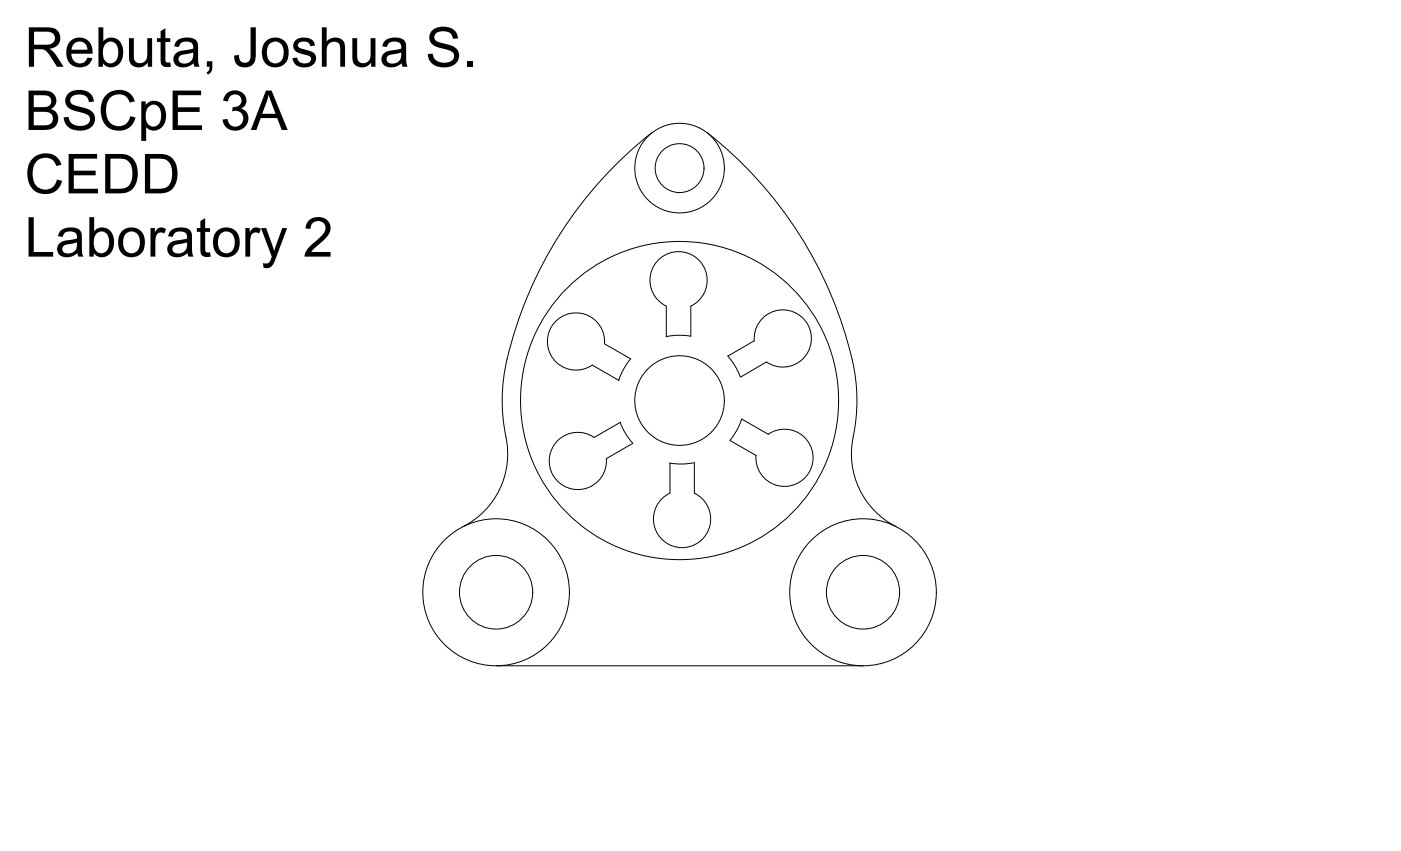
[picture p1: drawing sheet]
<svg xmlns="http://www.w3.org/2000/svg" width="356mm" height="216mm" viewBox="0 0 356 216" stroke-linecap="round" stroke-linejoin="round" font-family="sans-serif">
<!-- layer: 0 -->
<g fill="none" stroke="#000" stroke-width=".25">
<path d="M165.4 33.7a102.5 102.5 0 0 0-37.5 61.8 48.2 48.2 0 0 0 .8 17 20.7 20.7 0 0 1-11.2 21.1M179.5 33.7a102.5 102.5 0 0 1 37.6 61.8 48.2 48.2 0 0 1-.8 17 20.7 20.7 0 0 0 11.2 21.1M150.3 92.6l6.8 3.9M160.1 91a16.6 16.6 0 0 0-3.1 5.5M160.1 91.1l-6.7-3.9a7.3 7.3 0 0 0-8.3-7.7 7.3 7.3 0 0 0-5.7 9.8 7.3 7.3 0 0 0 10.9 3.3M175.3 85.3a16.6 16.6 0 0 0-6.2 .1v-7.7a7.3 7.3 0 0 1-2.6-11.1 7.3 7.3 0 0 1 11.4 0 7.3 7.3 0 0 1-2.6 11.1v7.6M191.5 86.5a7.3 7.3 0 0 1 8.3-7.8 7.3 7.3 0 0 1 5.6 9.8 7.3 7.3 0 0 1-10.8 3.3l-6.6 3.9M191.5 86.4l-6.8 3.9a16.6 16.6 0 0 1 3.2 5.4M157.4 107.1a16.6 16.6 0 0 0 3.2 5.3M157.4 107.1l-6.6 3.9a7.3 7.3 0 0 0-10.9 3.3 7.3 7.3 0 0 0 5.7 9.8 7.3 7.3 0 0 0 8.3-7.7l6.7-3.9M170 117.5a16.6 16.6 0 0 0 6.2-.1v7.7a7.3 7.3 0 0 1 2.6 11.1 7.3 7.3 0 0 1-11.4 0 7.3 7.3 0 0 1 2.6-11.1M170.1 117.5v7.6"/>
<path d="M185.3 111.8l6.6 3.8M188.3 106.3a16.6 16.6 0 0 1-3 5.4M188.3 106.3l6.7 3.9M195 110.2a7.3 7.3 0 0 1 10.9 3.3 7.3 7.3 0 0 1-5.7 9.8 7.3 7.3 0 0 1-8.3-7.7M125.9 168.9h93.2"/>
<circle cx="172.5" cy="42.7" r="11.4"/>
<circle cx="172.5" cy="42.7" r="6.2"/>
<circle cx="172.5" cy="101.6" r="40.4"/>
<circle cx="172.5" cy="101.6" r="11.4"/>
<circle cx="125.9" cy="150.3" r="18.6"/>
<circle cx="125.9" cy="150.3" r="9.3"/>
<circle cx="219" cy="150.3" r="18.6"/>
<circle cx="219" cy="150.3" r="9.3"/>
</g>
<g font-size="14">
<text x="6.2" y="16.9">Rebuta, Joshua S.</text>
<text x="6.2" y="33">BSCpE 3A</text>
<text x="6.2" y="49.1">CEDD</text>
<text x="6.2" y="65.1">Laboratory 2</text>
</g>
</svg>
